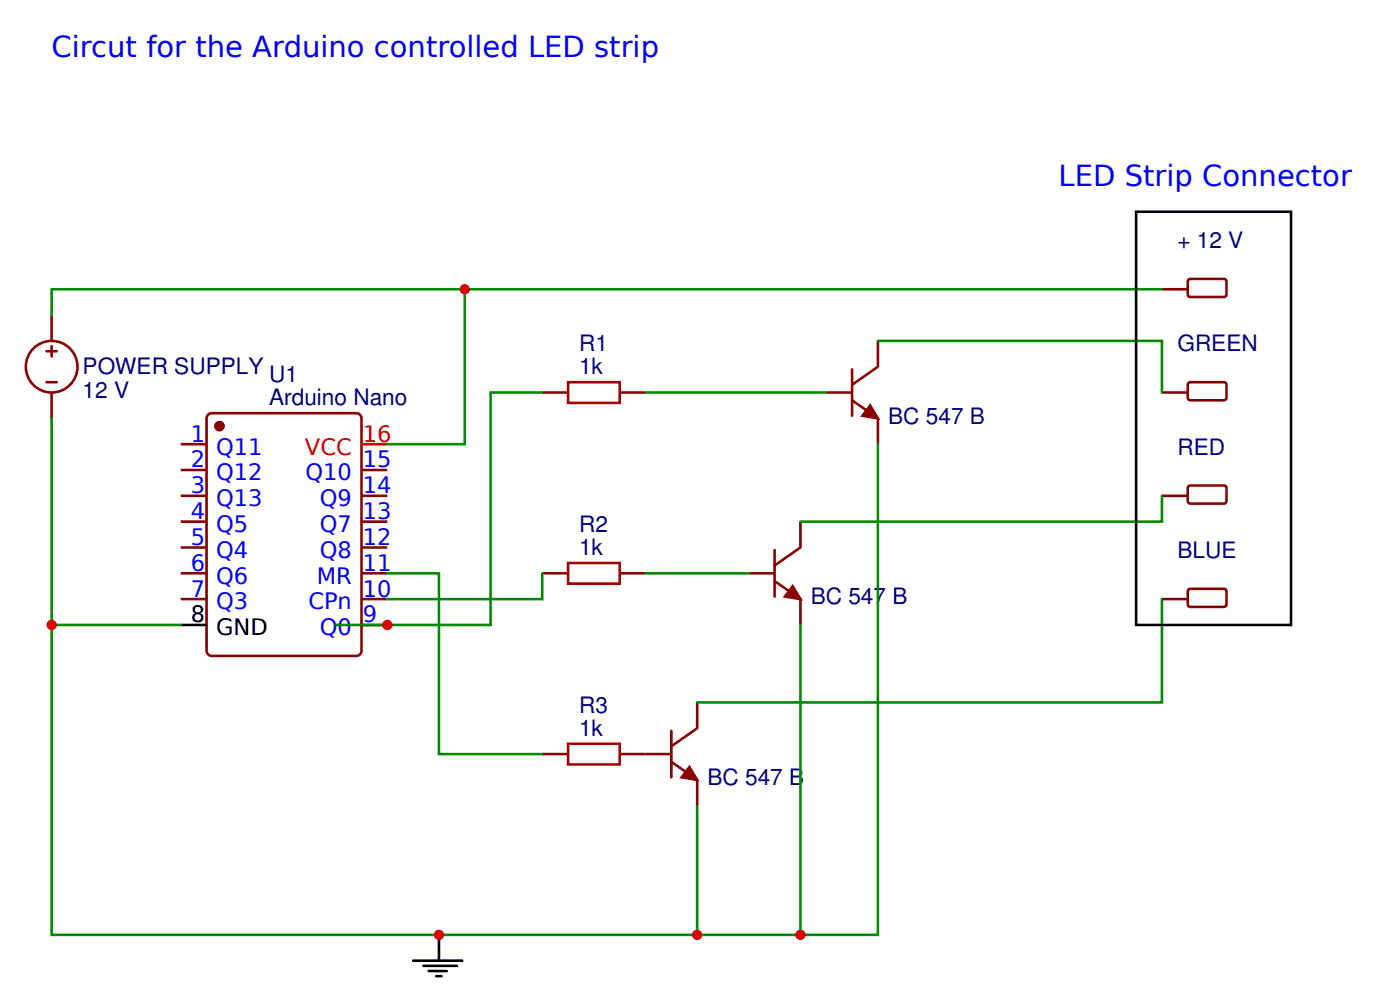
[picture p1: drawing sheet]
<svg xmlns="http://www.w3.org/2000/svg" width="145mm" height="103mm" viewBox="0 0 145 103" stroke-linecap="round" stroke-linejoin="round" font-family="sans-serif">
<g fill="none" stroke="#800" stroke-width=".27">
<path d="M88 38.1v4.8M90.7 35.2v2.7l-2.7 1.8M18.7 59.2h2.6M18.7 45.9h2.6M18.7 48.5h2.6M18.7 51.2h2.6M18.7 53.9h2.6M18.7 56.5h2.6M21.4 42.9l.2-.2h.3h14.9h.3l.2 .2v.3v24v.3l-.2 .2h-.3h-14.9h-.3l-.2-.2-.1-.3v-24zM37.3 59.2h2.7M37.3 48.5h2.7M37.3 51.2h2.7"/>
<path d="M37.3 53.9h2.7M37.3 56.5h2.7M56 40.5h2.7M56 59.2h2.7M64 40.5h2.7M64 59.2h2.7M77.3 59.2h2.7M80 56.8v4.8M82.7 53.9v2.6l-2.7 1.9M85.3 40.5h2.7M88 41.3l2.7 1.9v2.7M18.7 61.9h2.6"/>
<path d="M37.3 61.9h2.7M37.3 64.5h2.7M56 77.9h2.7M64 77.9h5.3M69.3 78.7l2.7 1.8v2.7M69.3 75.5v4.8M72 72.5v2.7l-2.7 1.9M80 60l2.7 1.9v2.6"/>
</g>
<g fill="#800" stroke="#800" stroke-width=".27">
<path d="M89.9 41.9l.8 1.3-1.6-.3z"/>
<path d="M81.9 60.5l.8 1.4-1.6-.3z"/>
<path d="M71.2 79.2l.8 1.3-1.6-.2z"/>
<circle cx="22.7" cy="44" r=".4"/>
</g>
<path d="M58.7 39.5h5.3v2.1h-5.3zM58.7 58.1h5.3v2.2h-5.3zM58.7 76.8h5.3v2.1h-5.3z" fill="none" stroke="#a00000" stroke-width=".27"/>
<path d="M18.7 64.5h2.6" fill="none" stroke="#000" stroke-width=".27"/>
<path d="M37.3 45.9h2.7" fill="none" stroke="#f00" stroke-width=".27"/>
<path d="M90.7 35.2h29.3v5.3M56 40.5h-5.3v24h-16M66.7 40.5h18.6M66.7 59.2h10.6M120 51.2v2.7h-37.3M120 61.9v10.6h-48" fill="none" stroke="#080" stroke-width=".27"/>
<path d="M120 29.9h2.7M122.8 28.8h3.8l.1 .3-.1 1.4-.2 .2-3.6-.1-.1-.2v-1.3zM122.8 39.5h3.8l.1 .2-.1 1.5-.2 .1h-3.6l-.1-.2v-1.4zM120 40.5h2.7M120 51.2h2.7M122.7 50.3l.2-.2 3.7 .1 .1 .2-.1 1.5-.2 .1h-3.6l-.1-.3zM120 61.9h2.7M122.8 60.8h3.8l.1 .3-.1 1.4-.2 .2-3.6-.1-.1-.2v-1.3z" fill="none" stroke="#800000" stroke-width=".27"/>
<circle cx="40" cy="64.5" r=".53" fill="#c00"/>
<path d="M48 29.9h-42.7v2.6M120 29.9h-72v16h-8M40 59.2h5.3v18.7h10.7M56 59.2v2.7h-16" fill="none" stroke="#080" stroke-width=".27"/>
<g fill="none" stroke="#800" stroke-width=".27">
<path d="M4.8 36.3h1.1M4.8 39.5h1.1M5.3 32.5v2.7M5.3 35.7v1.1M5.3 40.5v2.7"/>
<circle cx="5.3" cy="37.9" r="2.67"/>
</g>
<circle cx="48" cy="29.9" r=".53" fill="#c00"/>
<path d="M5.3 43.2v21.3h13.4M90.7 45.9v50.6h-85.4v-32" fill="none" stroke="#080" stroke-width=".27"/>
<circle cx="5.3" cy="64.5" r=".53" fill="#c00"/>
<path d="M72 83.2v13.3" fill="none" stroke="#080" stroke-width=".27"/>
<circle cx="72" cy="96.5" r=".53" fill="#c00"/>
<path d="M82.7 64.5v32" fill="none" stroke="#080" stroke-width=".27"/>
<circle cx="82.7" cy="96.5" r=".53" fill="#c00"/>
<path d="M42.7 99.2h5M43.7 99.7h3.5M45.3 96.5v2.7M44.3 100.3h1.8M45.1 100.8h.5" fill="none" stroke="#000" stroke-width=".27"/>
<circle cx="45.3" cy="96.5" r=".53" fill="#c00"/>
<path d="M117.3 21.9h16v42.6h-16z" fill="none" stroke="#000" stroke-width=".27"/>
<g font-size="3" fill="#00f">
<text x="5.3" y="5.9">Circut for the Arduino controlled LED strip</text>
<text x="109.3" y="19.2">LED Strip Connector</text>
</g>
<g font-size="2.3" fill="#000080">
<text x="121.6" y="25.6">+ 12 V</text>
<text x="8.5" y="41.1">12 V</text>
<text x="8.5" y="38.7">POWER SUPPLY</text>
<text x="27.8" y="41.9">Arduino Nano</text>
<text x="27.8" y="39.5">U1</text>
<text x="59.8" y="38.7">1k</text>
<text x="59.8" y="36.3">R1</text>
<text x="121.6" y="36.3">GREEN</text>
<text x="91.7" y="43.7">BC 547 B</text>
<text x="121.6" y="46.9">RED</text>
<text x="59.8" y="57.3">1k</text>
<text x="59.8" y="54.9">R2</text>
<text x="121.6" y="57.6">BLUE</text>
<text x="83.7" y="62.4">BC 547 B</text>
<text x="59.8" y="76">1k</text>
<text x="59.8" y="73.6">R3</text>
<text x="73.1" y="81.1">BC 547 B</text>
</g>
<g font-size="2.3" fill="#00f">
<text x="19.7" y="45.6">1</text>
<text x="22.3" y="46.9">Q11</text>
<text x="19.7" y="48.3">2</text>
<text x="19.7" y="50.9">3</text>
<text x="19.7" y="53.6">4</text>
<text x="22.3" y="49.6">Q12</text>
<text x="22.3" y="52.3">Q13</text>
<text x="31.5" y="49.6">Q10</text>
<text x="33" y="52.3">Q9</text>
<text x="37.5" y="53.6">13</text>
<text x="37.5" y="50.9">14</text>
<text x="37.5" y="48.3">15</text>
<text x="19.7" y="56.3">5</text>
<text x="19.7" y="58.9">6</text>
<text x="22.3" y="54.9">Q5</text>
<text x="22.3" y="57.6">Q4</text>
<text x="33" y="57.6">Q8</text>
<text x="33" y="54.9">Q7</text>
<text x="37.5" y="58.9">11</text>
<text x="37.5" y="56.3">12</text>
<text x="19.7" y="61.6">7</text>
<text x="22.3" y="60.3">Q6</text>
<text x="22.3" y="62.9">Q3</text>
<text x="31.9" y="62.9">CPn</text>
<text x="32.7" y="60.3">MR</text>
<text x="33" y="65.6">Q0</text>
<text x="37.5" y="64.3">9</text>
<text x="37.5" y="61.6">10</text>
</g>
<g font-size="2.3" fill="#f00">
<text x="31.5" y="46.9">VCC</text>
<text x="37.5" y="45.6">16</text>
</g>
<g font-size="2.3">
<text x="19.7" y="64.3">8</text>
<text x="22.3" y="65.6">GND</text>
</g>
</svg>
